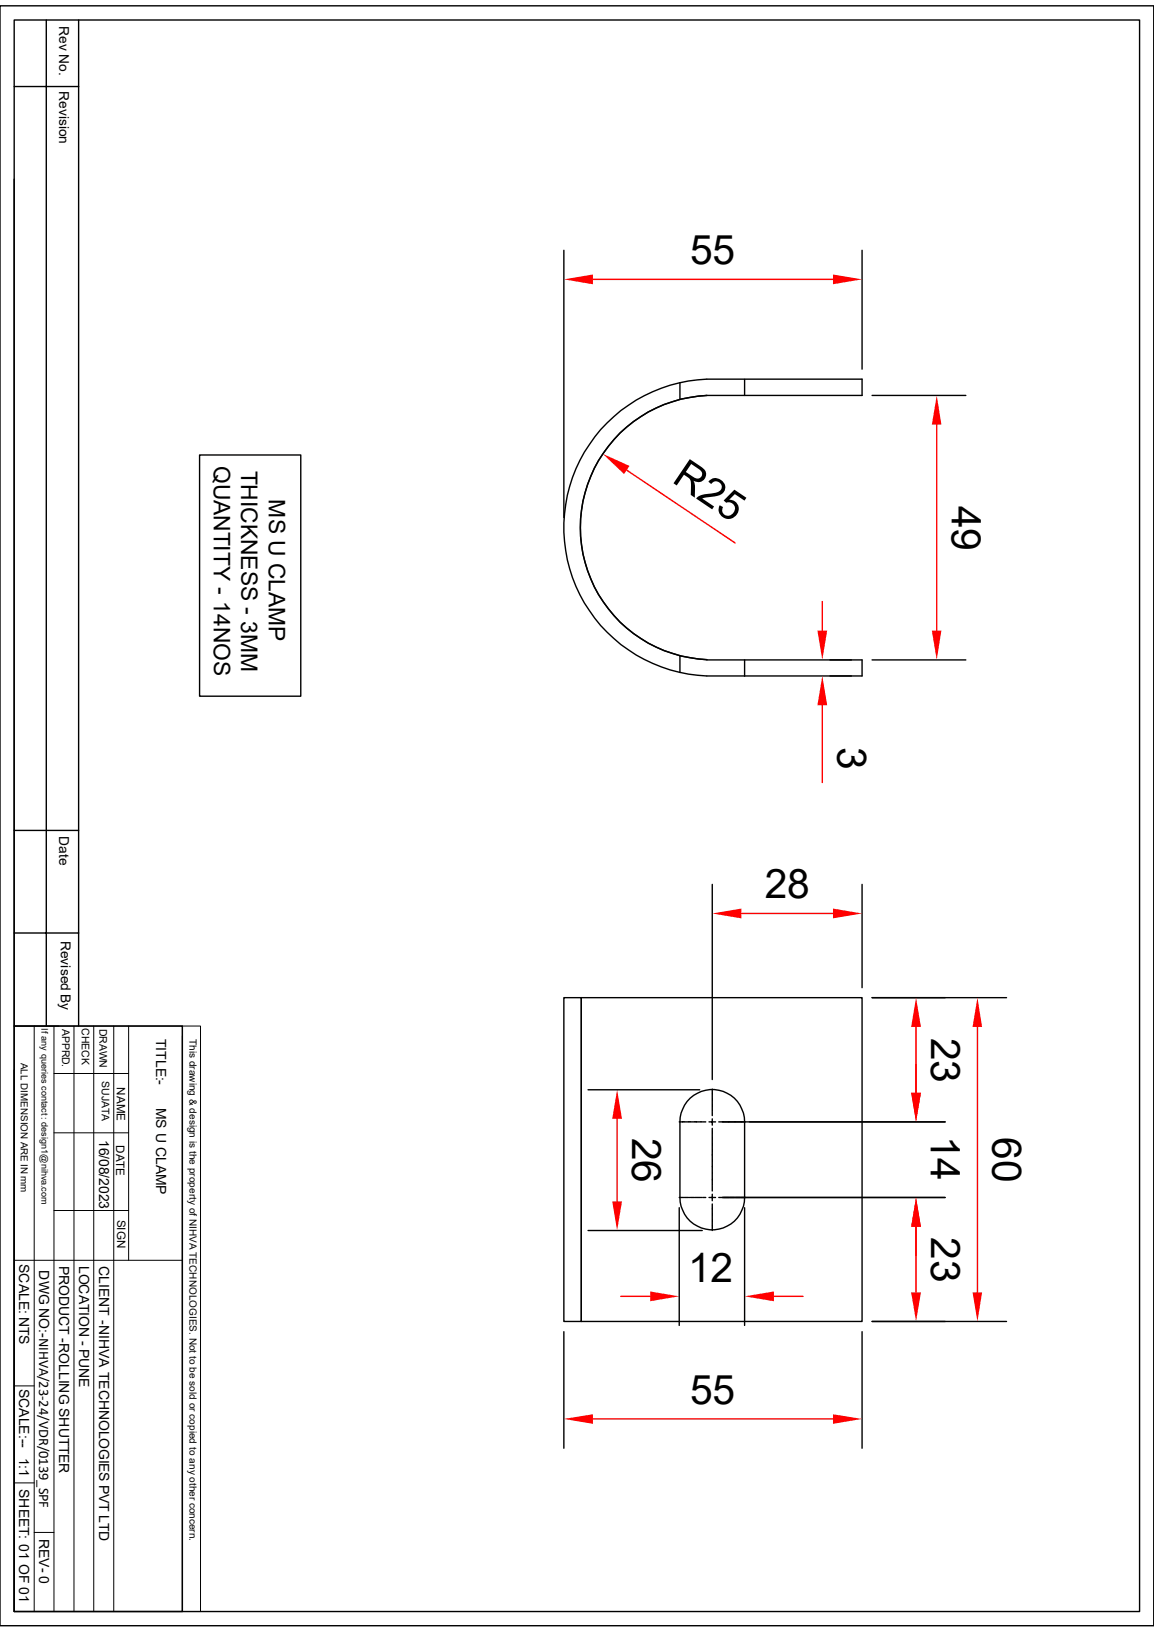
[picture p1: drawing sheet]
<svg xmlns="http://www.w3.org/2000/svg" width="210mm" height="297mm" viewBox="0 0 210 297" stroke-linecap="round" stroke-linejoin="round" font-family="sans-serif">
<g fill="none" stroke="#000" stroke-width=".25">
<path d="M0 1.1h210v294.8h-210zM2.6 3.6h204.8v289.7h-204.8zM2.6 15.7h11.7M8.4 3.6v183.1M14.3 3.6v183.1M2.6 32.6v154.1M102.6 45.6v48.6M156.9 45.6v21.6M128.6 69a27 27 0 0 0-26 27 27 27 0 0 0 26 27M128.7 69h28.2v3h-28.2a24.1 24.1 0 0 0-23.1 24 24.1 24.1 0 0 0 23.1 24.1M36.3 82.8h18.4v43.9h-18.4zM128.7 120.1h28.2v2.9h-28.2"/>
<path d="M2.6 151.1h11.7M2.6 169.8h11.7M2.6 186.7h30.6v106.6h-30.6zM2.6 194.8v98.5M102.6 181.6h3.2v58.9h-3.2zM105.8 181.6h51.1v58.9h-51.1z"/>
</g>
<g fill="none" stroke="#000" stroke-width=".18">
<path d="M2.6 186.7h30.6M6.2 186.7v106.6M9.8 195.4h13.6M9.8 186.7v106.6M13.5 186.7v106.6M17.1 186.7v106.6M20.7 186.7v106.6M23.4 186.7v42.7M33.2 186.7h3.3v106.6h-3.3zM33.2 188.6v104.7M9.8 206.2h13.6M2.6 229.4h30.6"/>
<path d="M9.8 220.3h13.6M2.6 252.2h3.6M2.6 269.9h3.6M6.2 278.9h3.6"/>
</g>
<path d="M107.9 50.8h43.7" fill="none" stroke="#f00" stroke-width=".25"/>
<g fill="#f00">
<path d="M151.6 50l5.3 .8-5.3 .9z"/>
<path d="M102.6 50.8l5.3-.8v1.7z"/>
</g>
<path d="M158.7 72h17.1M158.7 120.1h17.1" fill="none" stroke="#000" stroke-width=".25"/>
<path d="M170.5 77.3v37.5" fill="none" stroke="#f00" stroke-width=".25"/>
<g fill="#f00">
<path d="M170.5 72l.8 5.3h-1.7z"/>
<path d="M169.6 114.8h1.7l-.8 5.3z"/>
</g>
<path d="M151 120.1h3.9M151 123h3.9" fill="none" stroke="#000" stroke-width=".25"/>
<path d="M149.6 109.5v5.3M149.6 128.4v14" fill="none" stroke="#f00" stroke-width=".25"/>
<g fill="#f00">
<path d="M148.8 114.8h1.7l-.9 5.3z"/>
<path d="M149.6 123l.9 5.4h-1.7z"/>
</g>
<path d="M114 85.6l19.8 13.2" fill="none" stroke="#f00" stroke-width=".25"/>
<path d="M109.7 82.6l4.9 2.2-1 1.5z" fill="#f00"/>
<path d="M158.7 181.6h24.5M158.7 240.5h24.5" fill="none" stroke="#000" stroke-width=".25"/>
<path d="M177.9 186.9v48.3" fill="none" stroke="#f00" stroke-width=".25"/>
<g fill="#f00">
<path d="M177.9 181.6l.8 5.3h-1.7z"/>
<path d="M177 235.2h1.7l-.8 5.3z"/>
</g>
<path d="M102.6 242.4v21.2M156.9 242.4v21.2" fill="none" stroke="#000" stroke-width=".25"/>
<path d="M107.9 258.2h43.7" fill="none" stroke="#f00" stroke-width=".25"/>
<g fill="#f00">
<path d="M151.6 257.4l5.3 .8-5.3 .9z"/>
<path d="M102.6 258.2l5.3-.8v1.7z"/>
</g>
<g fill="none" stroke="#000" stroke-width=".25">
<path d="M123.7 69.6v3.1M135.5 69v3M123.7 119.4v3M135.5 120.1v3M125.6 199.9a5.9 5.9 0 0 1 6.4-1.1 5.9 5.9 0 0 1 3.5 5.4v13.7a5.9 5.9 0 0 1-5.9 5.9 5.9 5.9 0 0 1-5.9-5.9v-13.7a6.3 6.3 0 0 1 1.9-4.3zM129.6 198.2v.6M129.6 198.9v.1M129.6 199.1v.8M129.6 200v.1M158.7 181.6h13.3M123.6 204.2h.6M123.6 217.9h.6"/>
<path d="M124.3 204.2h.1M124.3 217.9h.1M124.5 204.2h.8M124.5 217.9h.8M125.4 204.2h.1M125.4 217.9h.1M125.6 204.2h.8M125.6 217.9h.8M126.5 204.2h.2M126.5 217.9h.2M126.7 204.2h.8M126.7 217.9h.8"/>
<path d="M127.6 204.2h.2M127.6 217.9h.2M127.9 204.2h.5M127.9 217.9h.5M129 217.9h1.2M129 204.2h1.2M129.6 211.2v.1M129.6 211.5v.7M129.6 212.3v.1M129.6 212.6v.7M129.6 213.4v.1M129.6 213.7v.7"/>
<path d="M129.6 214.5v.2M129.6 214.8v.7M129.6 215.6v.2M129.6 217.3v1.2M129.6 200.2v.8M129.6 201.1v.1M129.6 201.3v.8M129.6 202.2v.1M129.6 203.6v1.2M129.6 205.4v.6M129.6 206.1v.1M129.6 206.3v.8"/>
<path d="M129.6 207.2v.1M129.6 207.4v.8M129.6 208.3v.1M129.6 208.5v.8M129.6 209.4v.1M129.6 209.6v1.5M129.6 219.1v.6M129.6 219.8v.2M129.6 202.4v.6M129.6 215.9v.8M130.8 204.2h.6M130.8 217.9h.6"/>
<path d="M131.5 217.9h.1M131.7 217.9h.8M132.6 217.9h.1M132.8 217.9h.8M133.7 217.9h.1M133.9 217.9h.8M134.8 217.9h.2M135 217.9h.6M172 204.2h-40.5M129.6 220v.8M129.6 220.9v.2M129.6 221.2v.7"/>
<path d="M129.6 222v.2M129.6 222.3v.7M129.6 223.1v.2M129.6 223.4v.5"/>
</g>
<path d="M166.7 186.9v12" fill="none" stroke="#f00" stroke-width=".25"/>
<g fill="#f00">
<path d="M166.7 181.6l.9 5.3h-1.8z"/>
<path d="M165.8 198.9h1.8l-.9 5.3z"/>
</g>
<path d="M131.5 217.9h40.5M136.4 204.2h35.6" fill="none" stroke="#000" stroke-width=".25"/>
<path d="M166.7 193.6v5.3M166.7 223.3v5.3" fill="none" stroke="#f00" stroke-width=".25"/>
<g fill="#f00">
<path d="M165.8 198.9h1.8l-.9 5.3z"/>
<path d="M166.7 217.9l.9 5.4h-1.8z"/>
</g>
<path d="M131.5 217.9h40.5M158.7 240.5h13.3" fill="none" stroke="#000" stroke-width=".25"/>
<path d="M166.7 223.3v11.9" fill="none" stroke="#f00" stroke-width=".25"/>
<g fill="#f00">
<path d="M166.7 217.9l.9 5.4h-1.8z"/>
<path d="M165.8 235.2h1.8l-.9 5.3z"/>
</g>
<path d="M129.6 161v35.5M156.9 161v18.7" fill="none" stroke="#000" stroke-width=".25"/>
<path d="M134.9 166.2h16.7" fill="none" stroke="#f00" stroke-width=".25"/>
<g fill="#f00">
<path d="M151.6 165.4l5.3 .8-5.3 .9z"/>
<path d="M129.6 166.2l5.3-.8v1.7z"/>
</g>
<path d="M107 198.3h20.3M107 223.9h20.8" fill="none" stroke="#000" stroke-width=".25"/>
<path d="M112.3 203.6v15.1" fill="none" stroke="#f00" stroke-width=".25"/>
<g fill="#f00">
<path d="M112.3 198.3l.9 5.3h-1.8z"/>
<path d="M111.4 218.7h1.8l-.9 5.2z"/>
</g>
<path d="M123.6 219.8v21.4M135.5 219.8v21.4" fill="none" stroke="#000" stroke-width=".25"/>
<path d="M113 235.9h5.3M140.8 235.9h5.3" fill="none" stroke="#f00" stroke-width=".25"/>
<g fill="#f00">
<path d="M118.3 235l5.3 .9-5.3 .9z"/>
<path d="M135.5 235.9l5.3-.9v1.8z"/>
</g>
<g font-size="7.4">
<text x="125.6" y="48.1">55</text>
<text x="122.1" y="87.6" transform="rotate(34 122.1 87.6)">R25</text>
<text x="173.2" y="92" transform="rotate(90 173.2 92)">49</text>
<text x="152.4" y="136" transform="rotate(90 152.4 136)">3</text>
<text x="139.2" y="163.5">28</text>
<text x="169.5" y="188.8" transform="rotate(90 169.5 188.8)">23</text>
<text x="115.1" y="207.1" transform="rotate(90 115.1 207.1)">26</text>
<text x="169.4" y="206.7" transform="rotate(90 169.4 206.7)">14</text>
<text x="180.6" y="207" transform="rotate(90 180.6 207)">60</text>
<text x="169.5" y="225.2" transform="rotate(90 169.5 225.2)">23</text>
<text x="125.2" y="233.3">12</text>
<text x="125.6" y="255.5">55</text>
</g>
<g font-size="4.1">
<text x="38.9" y="84.8" transform="rotate(90 38.9 84.8)">QUANTITY - 14NOS</text>
<text x="43.9" y="85.6" transform="rotate(90 43.9 85.6)">THICKNESS - 3MM</text>
<text x="48.9" y="90.9" transform="rotate(90 48.9 90.9)">MS U CLAMP</text>
</g>
<g font-size="2.5">
<text x="10.8" y="4.7" transform="rotate(90 10.8 4.7)">Rev No.</text>
<text x="10.8" y="16.6" transform="rotate(90 10.8 16.6)">Revision</text>
<text x="10.8" y="152.2" transform="rotate(90 10.8 152.2)">Date</text>
<text x="11" y="171.2" transform="rotate(90 11 171.2)">Revised By</text>
<text x="28.4" y="189" transform="rotate(90 28.4 189)">TITLE:-</text>
<text x="28.4" y="201.6" transform="rotate(90 28.4 201.6)">MS U CLAMP</text>
<text x="18.1" y="207.4" transform="rotate(90 18.1 207.4)">16/08/2023</text>
<text x="3.5" y="230" transform="rotate(90 3.5 230)">SCALE: NTS</text>
<text x="7.1" y="231.2" transform="rotate(90 7.1 231.2)">DWG NO:-NIHVA/23-24/VDR/0139_SPF</text>
<text x="10.8" y="230.3" transform="rotate(90 10.8 230.3)">PRODUCT -ROLLING SHUTTER</text>
<text x="14.4" y="230.3" transform="rotate(90 14.4 230.3)">LOCATION - PUNE</text>
<text x="18" y="230.4" transform="rotate(90 18 230.4)">CLIENT -NIHVA TECHNOLOGIES PVT LTD</text>
<text x="3.5" y="252.7" transform="rotate(90 3.5 252.7)">SCALE:--</text>
<text x="3.5" y="265.3" transform="rotate(90 3.5 265.3)">1:1</text>
<text x="3.5" y="271" transform="rotate(90 3.5 271)">SHEET: 01 OF 01</text>
<text x="7.2" y="280" transform="rotate(90 7.2 280)">REV- 0</text>
</g>
<g font-size="2.1">
<text x="21.3" y="197.9" transform="rotate(90 21.3 197.9)">NAME</text>
<text x="21.1" y="208.4" transform="rotate(90 21.1 208.4)">DATE</text>
<text x="21.3" y="222" transform="rotate(90 21.3 222)">SIGN</text>
</g>
<g font-size="1.9">
<text x="11.3" y="187.2" transform="rotate(90 11.3 187.2)">APPRD.</text>
<text x="14.9" y="187.1" transform="rotate(90 14.9 187.1)">CHECK</text>
<text x="18.1" y="187.2" transform="rotate(90 18.1 187.2)">DRAWN</text>
<text x="18.5" y="196.8" transform="rotate(90 18.5 196.8)">SUJATA</text>
</g>
<g font-size="1.8">
<text x="34.5" y="189.1" transform="rotate(90 34.5 189.1)">This drawing &amp; design is the property of NIHVA TECHNOLOGIES. Not to be sold or copied to any other concern.</text>
<text x="3.8" y="193.4" transform="rotate(90 3.8 193.4)">ALL DIMENSION ARE IN mm</text>
</g>
<text font-size="1.7" x="7.5" y="187.2" transform="rotate(90 7.5 187.2)">If any queries contact : design1@nihva.com</text>
</svg>
